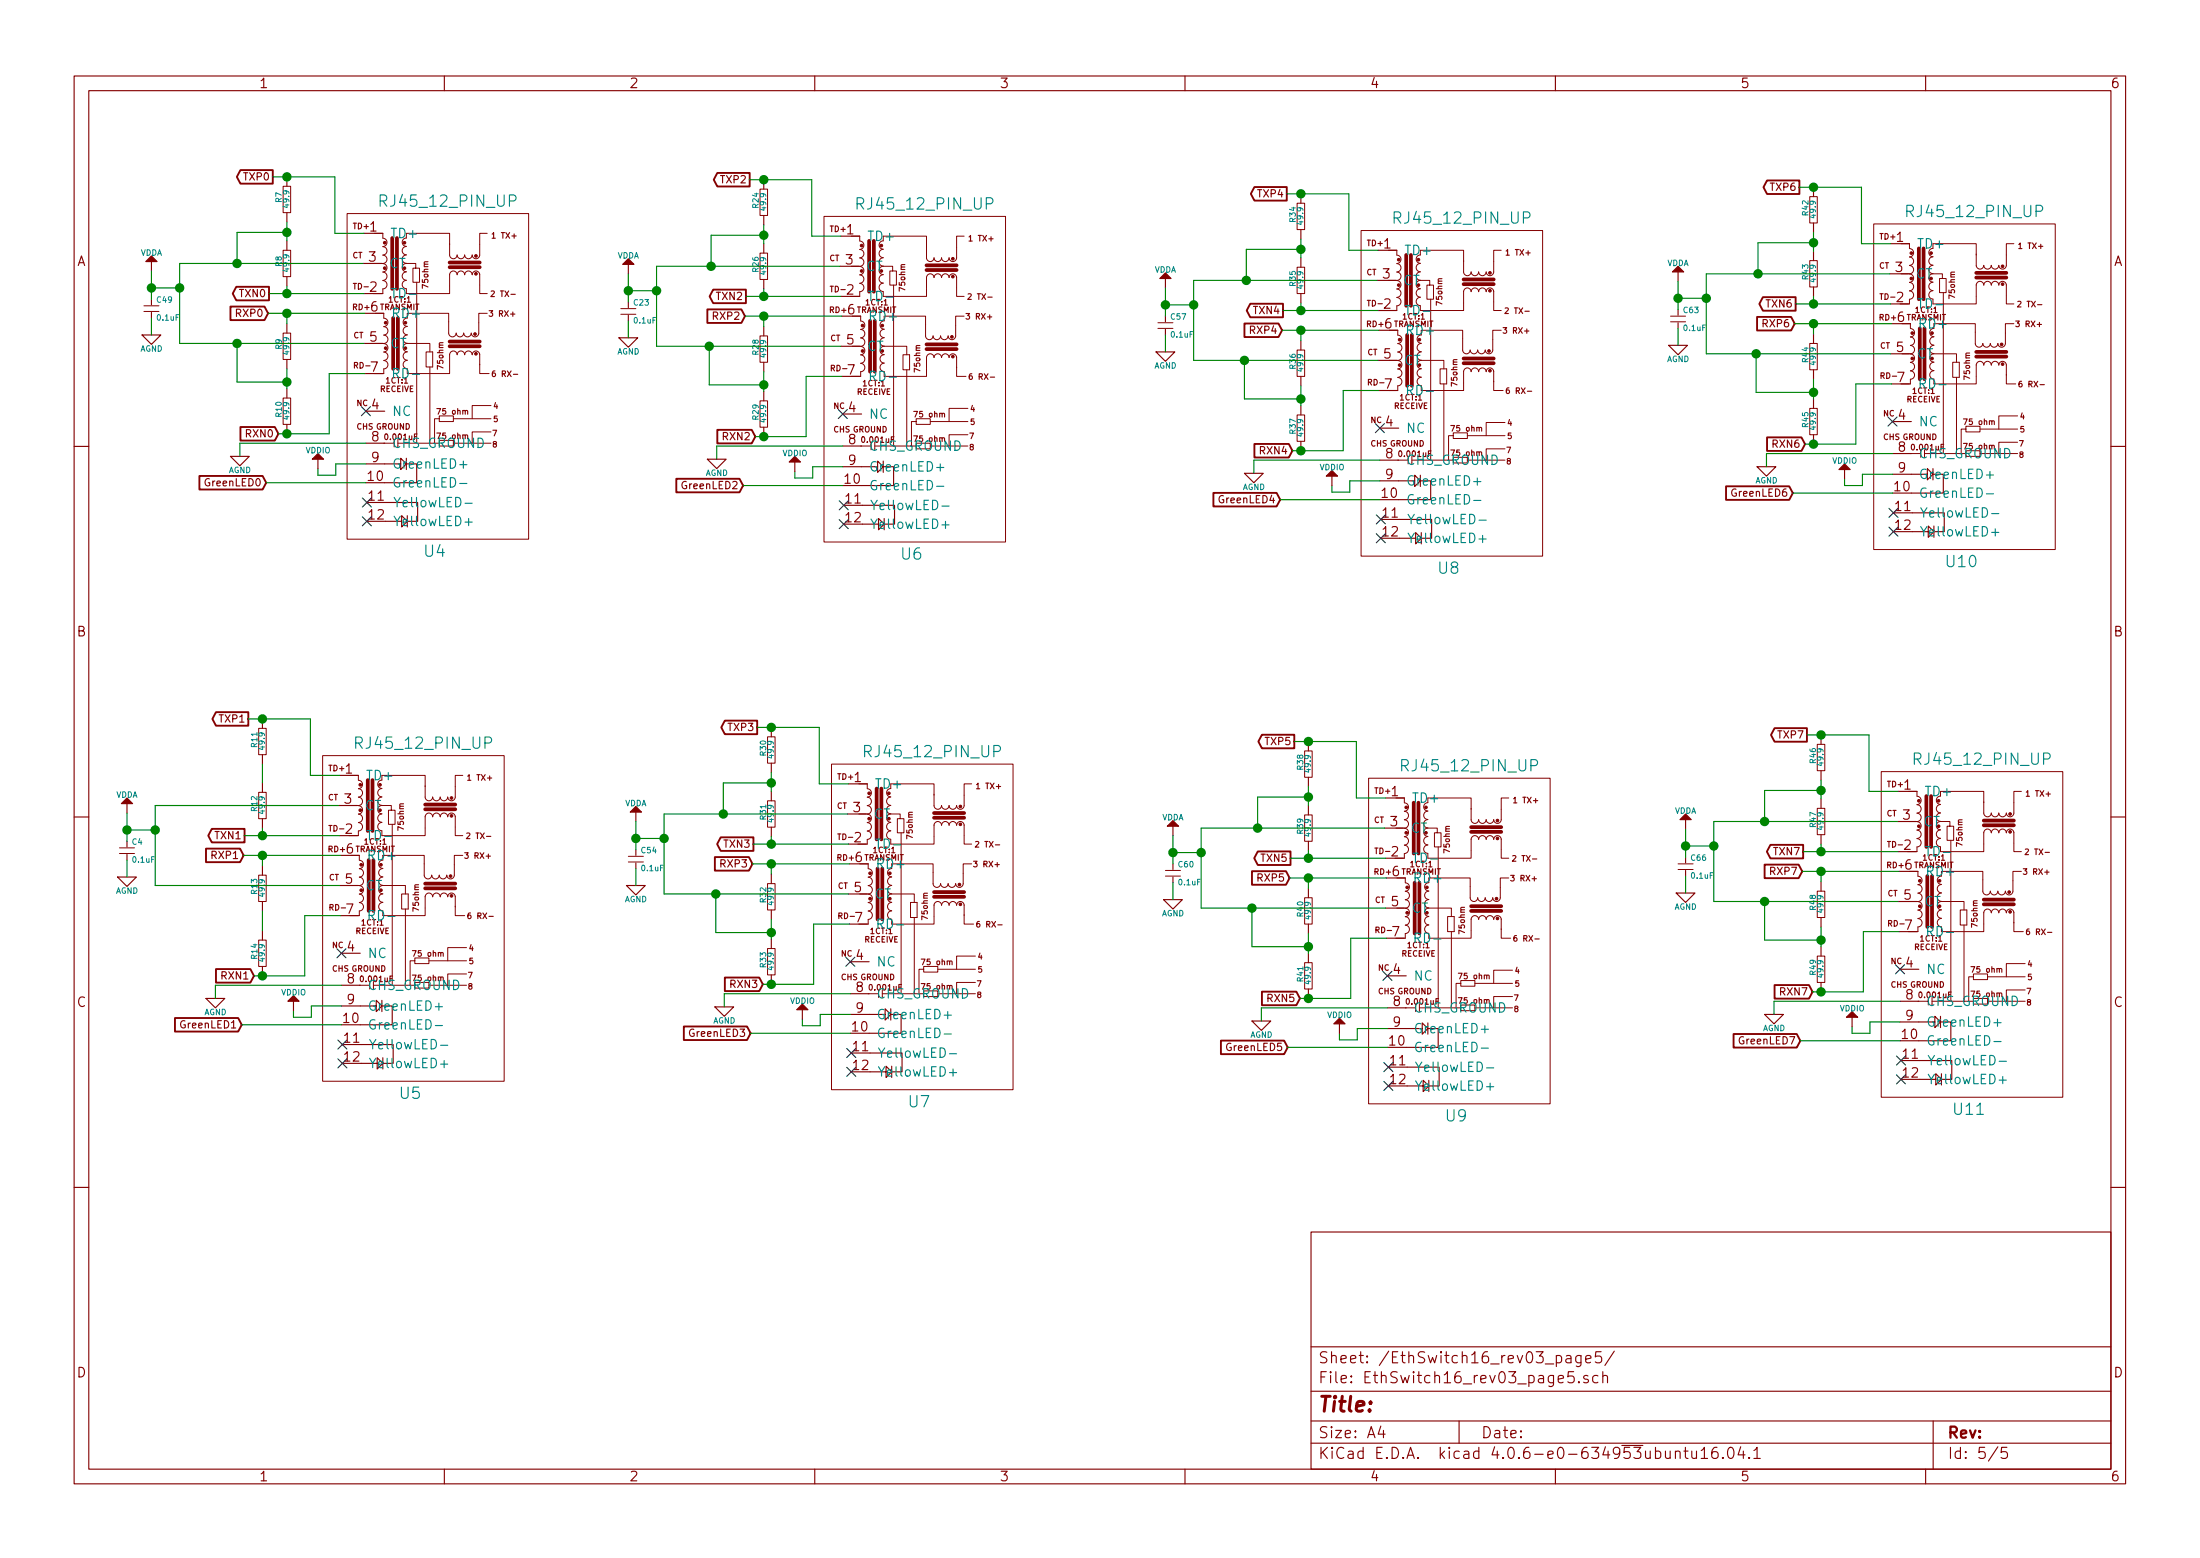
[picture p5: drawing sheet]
EESchema Schematic File Version 2
LIBS:ted_resistors
LIBS:ted_capacitors
LIBS:ted_connectors
LIBS:ted_crystals
LIBS:TED_holes
LIBS:ted_ic
LIBS:ted_inductors
LIBS:TED_jumper_3x2
LIBS:TED_led
LIBS:ted_switches
LIBS:ted_diodes
LIBS:ted_power
LIBS:ted_transistor
LIBS:ted_test_pad
LIBS:ted_regulators
EELAYER 25 0
EELAYER END
$Descr A4 11693 8268
encoding utf-8
Sheet 5 5
Title ""
Date ""
Rev ""
Comp ""
Comment1 ""
Comment2 ""
Comment3 ""
Comment4 ""
$EndDescr
Text GLabel 1415 2555 0    39   Input ~ 0
GreenLED0
NoConn ~ 1945 2175
Text GLabel 1450 930  0    39   Output ~ 0
TXP0
Text GLabel 1430 1550 0    39   Output ~ 0
TXN0
Text GLabel 1425 1655 0    39   Input ~ 0
RXP0
Text GLabel 1480 2295 0    39   Input ~ 0
RXN0
$Comp
L R_small R10
U 1 1
P 1525 2175
F 0 "R10" V 1565 2185 30  0000 C CNN
F 1 "49.9" V 1525 2175 30  0000 C CNN
F 2 "ted_resistors:TED_SM0603_R" H 1525 2175 60  0001 C CNN
F 3 "" H 1525 2175 60  0000 C CNN
	1    1525 2175
	-1   0    0    -1  
$EndComp
$Comp
L R_small R9
U 1 1
P 1525 1830
F 0 "R9" V 1565 1840 30  0000 C CNN
F 1 "49.9" V 1525 1830 30  0000 C CNN
F 2 "ted_resistors:TED_SM0603_R" H 1525 1830 60  0001 C CNN
F 3 "" H 1525 1830 60  0000 C CNN
	1    1525 1830
	-1   0    0    -1  
$EndComp
$Comp
L R_small R7
U 1 1
P 1525 1050
F 0 "R7" V 1565 1060 30  0000 C CNN
F 1 "49.9" V 1525 1050 30  0000 C CNN
F 2 "ted_resistors:TED_SM0603_R" H 1525 1050 60  0001 C CNN
F 3 "" H 1525 1050 60  0000 C CNN
	1    1525 1050
	-1   0    0    -1  
$EndComp
$Comp
L R_small R8
U 1 1
P 1525 1390
F 0 "R8" V 1565 1400 30  0000 C CNN
F 1 "49.9" V 1525 1390 30  0000 C CNN
F 2 "ted_resistors:TED_SM0603_R" H 1525 1390 60  0001 C CNN
F 3 "" H 1525 1390 60  0000 C CNN
	1    1525 1390
	-1   0    0    -1  
$EndComp
$Comp
L C(small) C49
U 1 1
P 805 1630
F 0 "C49" H 830 1680 30  0000 L CNN
F 1 "0.1uF" H 830 1585 30  0000 L CNN
F 2 "ted_capacitors:TED_SM0603_C" H 805 1630 60  0001 C CNN
F 3 "" H 805 1630 60  0000 C CNN
	1    805  1630
	1    0    0    -1  
$EndComp
$Comp
L VDDA #PWR0125
U 1 1
P 805 1430
F 0 "#PWR0125" H 805 1530 30  0001 C CNN
F 1 "VDDA" H 805 1530 30  0000 C CNN
F 2 "" H 805 1430 60  0000 C CNN
F 3 "" H 805 1430 60  0000 C CNN
	1    805  1430
	1    0    0    -1  
$EndComp
$Comp
L AGND #PWR0126
U 1 1
P 805 1770
F 0 "#PWR0126" H 805 1770 30  0001 C CNN
F 1 "AGND" H 805 1700 30  0000 C CNN
F 2 "" H 805 1770 60  0000 C CNN
F 3 "" H 805 1770 60  0000 C CNN
	1    805  1770
	1    0    0    -1  
$EndComp
$Comp
L AGND #PWR0127
U 1 1
P 1275 2415
F 0 "#PWR0127" H 1275 2415 30  0001 C CNN
F 1 "AGND" H 1275 2345 30  0000 C CNN
F 2 "" H 1275 2415 60  0000 C CNN
F 3 "" H 1275 2415 60  0000 C CNN
	1    1275 2415
	1    0    0    -1  
$EndComp
$Comp
L RJ45_12_PIN_UP U4
U 1 1
P 2315 1815
F 0 "U4" H 2310 715 60  0000 C CNN
F 1 "RJ45_12_PIN_UP" H 2380 2575 60  0000 C CNN
F 2 "ted_connectors:TED_RJ45_12pin_Up_Bottom" H 2315 1815 60  0001 C CNN
F 3 "" H 2315 1815 60  0000 C CNN
	1    2315 1815
	1    0    0    -1  
$EndComp
$Comp
L RJ45_12_PIN_UP U6
U 1 1
P 4850 1830
F 0 "U6" H 4845 730 60  0000 C CNN
F 1 "RJ45_12_PIN_UP" H 4915 2590 60  0000 C CNN
F 2 "ted_connectors:TED_RJ45_12pin_Up_Bottom" H 4850 1830 60  0001 C CNN
F 3 "" H 4850 1830 60  0000 C CNN
	1    4850 1830
	1    0    0    -1  
$EndComp
$Comp
L RJ45_12_PIN_UP U8
U 1 1
P 7705 1905
F 0 "U8" H 7700 805 60  0000 C CNN
F 1 "RJ45_12_PIN_UP" H 7770 2665 60  0000 C CNN
F 2 "ted_connectors:TED_RJ45_12pin_Up_Bottom" H 7705 1905 60  0001 C CNN
F 3 "" H 7705 1905 60  0000 C CNN
	1    7705 1905
	1    0    0    -1  
$EndComp
$Comp
L RJ45_12_PIN_UP U10
U 1 1
P 10430 1870
F 0 "U10" H 10425 770 60  0000 C CNN
F 1 "RJ45_12_PIN_UP" H 10495 2630 60  0000 C CNN
F 2 "ted_connectors:TED_RJ45_12pin_Up_Bottom" H 10430 1870 60  0001 C CNN
F 3 "" H 10430 1870 60  0000 C CNN
	1    10430 1870
	1    0    0    -1  
$EndComp
$Comp
L RJ45_12_PIN_UP U7
U 1 1
P 4890 4740
F 0 "U7" H 4885 3640 60  0000 C CNN
F 1 "RJ45_12_PIN_UP" H 4955 5500 60  0000 C CNN
F 2 "ted_connectors:TED_RJ45_12pin_Up_Bottom" H 4890 4740 60  0001 C CNN
F 3 "" H 4890 4740 60  0000 C CNN
	1    4890 4740
	1    0    0    -1  
$EndComp
$Comp
L RJ45_12_PIN_UP U9
U 1 1
P 7745 4815
F 0 "U9" H 7740 3715 60  0000 C CNN
F 1 "RJ45_12_PIN_UP" H 7810 5575 60  0000 C CNN
F 2 "ted_connectors:TED_RJ45_12pin_Up_Bottom" H 7745 4815 60  0001 C CNN
F 3 "" H 7745 4815 60  0000 C CNN
	1    7745 4815
	1    0    0    -1  
$EndComp
$Comp
L RJ45_12_PIN_UP U11
U 1 1
P 10470 4780
F 0 "U11" H 10465 3680 60  0000 C CNN
F 1 "RJ45_12_PIN_UP" H 10535 5540 60  0000 C CNN
F 2 "ted_connectors:TED_RJ45_12pin_Up_Bottom" H 10470 4780 60  0001 C CNN
F 3 "" H 10470 4780 60  0000 C CNN
	1    10470 4780
	1    0    0    -1  
$EndComp
$Comp
L RJ45_12_PIN_UP U5
U 1 1
P 2185 4695
F 0 "U5" H 2180 3595 60  0000 C CNN
F 1 "RJ45_12_PIN_UP" H 2250 5455 60  0000 C CNN
F 2 "ted_connectors:TED_RJ45_12pin_Up_Bottom" H 2185 4695 60  0001 C CNN
F 3 "" H 2185 4695 60  0000 C CNN
	1    2185 4695
	1    0    0    -1  
$EndComp
Text GLabel 1285 5435 0    39   Input ~ 0
GreenLED1
Text GLabel 1320 3810 0    39   Output ~ 0
TXP1
Text GLabel 1300 4430 0    39   Output ~ 0
TXN1
Text GLabel 1295 4535 0    39   Input ~ 0
RXP1
Text GLabel 1350 5175 0    39   Input ~ 0
RXN1
$Comp
L R_small R14
U 1 1
P 1395 5055
F 0 "R14" V 1435 5065 30  0000 C CNN
F 1 "49.9" V 1395 5055 30  0000 C CNN
F 2 "ted_resistors:TED_SM0603_R" H 1395 5055 60  0001 C CNN
F 3 "" H 1395 5055 60  0000 C CNN
	1    1395 5055
	-1   0    0    -1  
$EndComp
$Comp
L R_small R13
U 1 1
P 1395 4710
F 0 "R13" V 1435 4720 30  0000 C CNN
F 1 "49.9" V 1395 4710 30  0000 C CNN
F 2 "ted_resistors:TED_SM0603_R" H 1395 4710 60  0001 C CNN
F 3 "" H 1395 4710 60  0000 C CNN
	1    1395 4710
	-1   0    0    -1  
$EndComp
$Comp
L R_small R11
U 1 1
P 1395 3930
F 0 "R11" V 1435 3940 30  0000 C CNN
F 1 "49.9" V 1395 3930 30  0000 C CNN
F 2 "ted_resistors:TED_SM0603_R" H 1395 3930 60  0001 C CNN
F 3 "" H 1395 3930 60  0000 C CNN
	1    1395 3930
	-1   0    0    -1  
$EndComp
$Comp
L R_small R12
U 1 1
P 1395 4270
F 0 "R12" V 1435 4280 30  0000 C CNN
F 1 "49.9" V 1395 4270 30  0000 C CNN
F 2 "ted_resistors:TED_SM0603_R" H 1395 4270 60  0001 C CNN
F 3 "" H 1395 4270 60  0000 C CNN
	1    1395 4270
	-1   0    0    -1  
$EndComp
$Comp
L C(small) C4
U 1 1
P 675 4510
F 0 "C4" H 700 4560 30  0000 L CNN
F 1 "0.1uF" H 700 4465 30  0000 L CNN
F 2 "ted_capacitors:TED_SM0603_C" H 675 4510 60  0001 C CNN
F 3 "" H 675 4510 60  0000 C CNN
	1    675  4510
	1    0    0    -1  
$EndComp
$Comp
L VDDA #PWR0128
U 1 1
P 675 4310
F 0 "#PWR0128" H 675 4410 30  0001 C CNN
F 1 "VDDA" H 675 4410 30  0000 C CNN
F 2 "" H 675 4310 60  0000 C CNN
F 3 "" H 675 4310 60  0000 C CNN
	1    675  4310
	1    0    0    -1  
$EndComp
$Comp
L AGND #PWR0129
U 1 1
P 675 4650
F 0 "#PWR0129" H 675 4650 30  0001 C CNN
F 1 "AGND" H 675 4580 30  0000 C CNN
F 2 "" H 675 4650 60  0000 C CNN
F 3 "" H 675 4650 60  0000 C CNN
	1    675  4650
	1    0    0    -1  
$EndComp
$Comp
L AGND #PWR0130
U 1 1
P 1145 5295
F 0 "#PWR0130" H 1145 5295 30  0001 C CNN
F 1 "AGND" H 1145 5225 30  0000 C CNN
F 2 "" H 1145 5295 60  0000 C CNN
F 3 "" H 1145 5295 60  0000 C CNN
	1    1145 5295
	1    0    0    -1  
$EndComp
Text GLabel 3950 2570 0    39   Input ~ 0
GreenLED2
Text GLabel 3985 945  0    39   Output ~ 0
TXP2
Text GLabel 3965 1565 0    39   Output ~ 0
TXN2
Text GLabel 3960 1670 0    39   Input ~ 0
RXP2
Text GLabel 4015 2310 0    39   Input ~ 0
RXN2
$Comp
L R_small R29
U 1 1
P 4060 2190
F 0 "R29" V 4100 2200 30  0000 C CNN
F 1 "49.9" V 4060 2190 30  0000 C CNN
F 2 "ted_resistors:TED_SM0603_R" H 4060 2190 60  0001 C CNN
F 3 "" H 4060 2190 60  0000 C CNN
	1    4060 2190
	-1   0    0    -1  
$EndComp
$Comp
L R_small R28
U 1 1
P 4060 1845
F 0 "R28" V 4100 1855 30  0000 C CNN
F 1 "49.9" V 4060 1845 30  0000 C CNN
F 2 "ted_resistors:TED_SM0603_R" H 4060 1845 60  0001 C CNN
F 3 "" H 4060 1845 60  0000 C CNN
	1    4060 1845
	-1   0    0    -1  
$EndComp
$Comp
L R_small R24
U 1 1
P 4060 1065
F 0 "R24" V 4100 1075 30  0000 C CNN
F 1 "49.9" V 4060 1065 30  0000 C CNN
F 2 "ted_resistors:TED_SM0603_R" H 4060 1065 60  0001 C CNN
F 3 "" H 4060 1065 60  0000 C CNN
	1    4060 1065
	-1   0    0    -1  
$EndComp
$Comp
L R_small R26
U 1 1
P 4060 1405
F 0 "R26" V 4100 1415 30  0000 C CNN
F 1 "49.9" V 4060 1405 30  0000 C CNN
F 2 "ted_resistors:TED_SM0603_R" H 4060 1405 60  0001 C CNN
F 3 "" H 4060 1405 60  0000 C CNN
	1    4060 1405
	-1   0    0    -1  
$EndComp
$Comp
L C(small) C23
U 1 1
P 3340 1645
F 0 "C23" H 3365 1695 30  0000 L CNN
F 1 "0.1uF" H 3365 1600 30  0000 L CNN
F 2 "ted_capacitors:TED_SM0603_C" H 3340 1645 60  0001 C CNN
F 3 "" H 3340 1645 60  0000 C CNN
	1    3340 1645
	1    0    0    -1  
$EndComp
$Comp
L VDDA #PWR0131
U 1 1
P 3340 1445
F 0 "#PWR0131" H 3340 1545 30  0001 C CNN
F 1 "VDDA" H 3340 1545 30  0000 C CNN
F 2 "" H 3340 1445 60  0000 C CNN
F 3 "" H 3340 1445 60  0000 C CNN
	1    3340 1445
	1    0    0    -1  
$EndComp
$Comp
L AGND #PWR0132
U 1 1
P 3340 1785
F 0 "#PWR0132" H 3340 1785 30  0001 C CNN
F 1 "AGND" H 3340 1715 30  0000 C CNN
F 2 "" H 3340 1785 60  0000 C CNN
F 3 "" H 3340 1785 60  0000 C CNN
	1    3340 1785
	1    0    0    -1  
$EndComp
$Comp
L AGND #PWR0133
U 1 1
P 3810 2430
F 0 "#PWR0133" H 3810 2430 30  0001 C CNN
F 1 "AGND" H 3810 2360 30  0000 C CNN
F 2 "" H 3810 2430 60  0000 C CNN
F 3 "" H 3810 2430 60  0000 C CNN
	1    3810 2430
	1    0    0    -1  
$EndComp
Text GLabel 3990 5480 0    39   Input ~ 0
GreenLED3
Text GLabel 4025 3855 0    39   Output ~ 0
TXP3
Text GLabel 4005 4475 0    39   Output ~ 0
TXN3
Text GLabel 4000 4580 0    39   Input ~ 0
RXP3
Text GLabel 4055 5220 0    39   Input ~ 0
RXN3
$Comp
L R_small R33
U 1 1
P 4100 5100
F 0 "R33" V 4140 5110 30  0000 C CNN
F 1 "49.9" V 4100 5100 30  0000 C CNN
F 2 "ted_resistors:TED_SM0603_R" H 4100 5100 60  0001 C CNN
F 3 "" H 4100 5100 60  0000 C CNN
	1    4100 5100
	-1   0    0    -1  
$EndComp
$Comp
L R_small R32
U 1 1
P 4100 4755
F 0 "R32" V 4140 4765 30  0000 C CNN
F 1 "49.9" V 4100 4755 30  0000 C CNN
F 2 "ted_resistors:TED_SM0603_R" H 4100 4755 60  0001 C CNN
F 3 "" H 4100 4755 60  0000 C CNN
	1    4100 4755
	-1   0    0    -1  
$EndComp
$Comp
L R_small R30
U 1 1
P 4100 3975
F 0 "R30" V 4140 3985 30  0000 C CNN
F 1 "49.9" V 4100 3975 30  0000 C CNN
F 2 "ted_resistors:TED_SM0603_R" H 4100 3975 60  0001 C CNN
F 3 "" H 4100 3975 60  0000 C CNN
	1    4100 3975
	-1   0    0    -1  
$EndComp
$Comp
L R_small R31
U 1 1
P 4100 4315
F 0 "R31" V 4140 4325 30  0000 C CNN
F 1 "49.9" V 4100 4315 30  0000 C CNN
F 2 "ted_resistors:TED_SM0603_R" H 4100 4315 60  0001 C CNN
F 3 "" H 4100 4315 60  0000 C CNN
	1    4100 4315
	-1   0    0    -1  
$EndComp
$Comp
L C(small) C54
U 1 1
P 3380 4555
F 0 "C54" H 3405 4605 30  0000 L CNN
F 1 "0.1uF" H 3405 4510 30  0000 L CNN
F 2 "ted_capacitors:TED_SM0603_C" H 3380 4555 60  0001 C CNN
F 3 "" H 3380 4555 60  0000 C CNN
	1    3380 4555
	1    0    0    -1  
$EndComp
$Comp
L VDDA #PWR0134
U 1 1
P 3380 4355
F 0 "#PWR0134" H 3380 4455 30  0001 C CNN
F 1 "VDDA" H 3380 4455 30  0000 C CNN
F 2 "" H 3380 4355 60  0000 C CNN
F 3 "" H 3380 4355 60  0000 C CNN
	1    3380 4355
	1    0    0    -1  
$EndComp
$Comp
L AGND #PWR0135
U 1 1
P 3380 4695
F 0 "#PWR0135" H 3380 4695 30  0001 C CNN
F 1 "AGND" H 3380 4625 30  0000 C CNN
F 2 "" H 3380 4695 60  0000 C CNN
F 3 "" H 3380 4695 60  0000 C CNN
	1    3380 4695
	1    0    0    -1  
$EndComp
$Comp
L AGND #PWR0136
U 1 1
P 3850 5340
F 0 "#PWR0136" H 3850 5340 30  0001 C CNN
F 1 "AGND" H 3850 5270 30  0000 C CNN
F 2 "" H 3850 5340 60  0000 C CNN
F 3 "" H 3850 5340 60  0000 C CNN
	1    3850 5340
	1    0    0    -1  
$EndComp
Text GLabel 6805 2645 0    39   Input ~ 0
GreenLED4
Text GLabel 6840 1020 0    39   Output ~ 0
TXP4
Text GLabel 6820 1640 0    39   Output ~ 0
TXN4
Text GLabel 6815 1745 0    39   Input ~ 0
RXP4
Text GLabel 6870 2385 0    39   Input ~ 0
RXN4
$Comp
L R_small R37
U 1 1
P 6915 2265
F 0 "R37" V 6955 2275 30  0000 C CNN
F 1 "49.9" V 6915 2265 30  0000 C CNN
F 2 "ted_resistors:TED_SM0603_R" H 6915 2265 60  0001 C CNN
F 3 "" H 6915 2265 60  0000 C CNN
	1    6915 2265
	-1   0    0    -1  
$EndComp
$Comp
L R_small R36
U 1 1
P 6915 1920
F 0 "R36" V 6955 1930 30  0000 C CNN
F 1 "49.9" V 6915 1920 30  0000 C CNN
F 2 "ted_resistors:TED_SM0603_R" H 6915 1920 60  0001 C CNN
F 3 "" H 6915 1920 60  0000 C CNN
	1    6915 1920
	-1   0    0    -1  
$EndComp
$Comp
L R_small R34
U 1 1
P 6915 1140
F 0 "R34" V 6955 1150 30  0000 C CNN
F 1 "49.9" V 6915 1140 30  0000 C CNN
F 2 "ted_resistors:TED_SM0603_R" H 6915 1140 60  0001 C CNN
F 3 "" H 6915 1140 60  0000 C CNN
	1    6915 1140
	-1   0    0    -1  
$EndComp
$Comp
L R_small R35
U 1 1
P 6915 1480
F 0 "R35" V 6955 1490 30  0000 C CNN
F 1 "49.9" V 6915 1480 30  0000 C CNN
F 2 "ted_resistors:TED_SM0603_R" H 6915 1480 60  0001 C CNN
F 3 "" H 6915 1480 60  0000 C CNN
	1    6915 1480
	-1   0    0    -1  
$EndComp
$Comp
L C(small) C57
U 1 1
P 6195 1720
F 0 "C57" H 6220 1770 30  0000 L CNN
F 1 "0.1uF" H 6220 1675 30  0000 L CNN
F 2 "ted_capacitors:TED_SM0603_C" H 6195 1720 60  0001 C CNN
F 3 "" H 6195 1720 60  0000 C CNN
	1    6195 1720
	1    0    0    -1  
$EndComp
$Comp
L VDDA #PWR0137
U 1 1
P 6195 1520
F 0 "#PWR0137" H 6195 1620 30  0001 C CNN
F 1 "VDDA" H 6195 1620 30  0000 C CNN
F 2 "" H 6195 1520 60  0000 C CNN
F 3 "" H 6195 1520 60  0000 C CNN
	1    6195 1520
	1    0    0    -1  
$EndComp
$Comp
L AGND #PWR0138
U 1 1
P 6195 1860
F 0 "#PWR0138" H 6195 1860 30  0001 C CNN
F 1 "AGND" H 6195 1790 30  0000 C CNN
F 2 "" H 6195 1860 60  0000 C CNN
F 3 "" H 6195 1860 60  0000 C CNN
	1    6195 1860
	1    0    0    -1  
$EndComp
$Comp
L AGND #PWR0139
U 1 1
P 6665 2505
F 0 "#PWR0139" H 6665 2505 30  0001 C CNN
F 1 "AGND" H 6665 2435 30  0000 C CNN
F 2 "" H 6665 2505 60  0000 C CNN
F 3 "" H 6665 2505 60  0000 C CNN
	1    6665 2505
	1    0    0    -1  
$EndComp
Text GLabel 6845 5555 0    39   Input ~ 0
GreenLED5
Text GLabel 6880 3930 0    39   Output ~ 0
TXP5
Text GLabel 6860 4550 0    39   Output ~ 0
TXN5
Text GLabel 6855 4655 0    39   Input ~ 0
RXP5
Text GLabel 6910 5295 0    39   Input ~ 0
RXN5
$Comp
L R_small R41
U 1 1
P 6955 5175
F 0 "R41" V 6995 5185 30  0000 C CNN
F 1 "49.9" V 6955 5175 30  0000 C CNN
F 2 "ted_resistors:TED_SM0603_R" H 6955 5175 60  0001 C CNN
F 3 "" H 6955 5175 60  0000 C CNN
	1    6955 5175
	-1   0    0    -1  
$EndComp
$Comp
L R_small R40
U 1 1
P 6955 4830
F 0 "R40" V 6995 4840 30  0000 C CNN
F 1 "49.9" V 6955 4830 30  0000 C CNN
F 2 "ted_resistors:TED_SM0603_R" H 6955 4830 60  0001 C CNN
F 3 "" H 6955 4830 60  0000 C CNN
	1    6955 4830
	-1   0    0    -1  
$EndComp
$Comp
L R_small R38
U 1 1
P 6955 4050
F 0 "R38" V 6995 4060 30  0000 C CNN
F 1 "49.9" V 6955 4050 30  0000 C CNN
F 2 "ted_resistors:TED_SM0603_R" H 6955 4050 60  0001 C CNN
F 3 "" H 6955 4050 60  0000 C CNN
	1    6955 4050
	-1   0    0    -1  
$EndComp
$Comp
L R_small R39
U 1 1
P 6955 4390
F 0 "R39" V 6995 4400 30  0000 C CNN
F 1 "49.9" V 6955 4390 30  0000 C CNN
F 2 "ted_resistors:TED_SM0603_R" H 6955 4390 60  0001 C CNN
F 3 "" H 6955 4390 60  0000 C CNN
	1    6955 4390
	-1   0    0    -1  
$EndComp
$Comp
L C(small) C60
U 1 1
P 6235 4630
F 0 "C60" H 6260 4680 30  0000 L CNN
F 1 "0.1uF" H 6260 4585 30  0000 L CNN
F 2 "ted_capacitors:TED_SM0603_C" H 6235 4630 60  0001 C CNN
F 3 "" H 6235 4630 60  0000 C CNN
	1    6235 4630
	1    0    0    -1  
$EndComp
$Comp
L VDDA #PWR0140
U 1 1
P 6235 4430
F 0 "#PWR0140" H 6235 4530 30  0001 C CNN
F 1 "VDDA" H 6235 4530 30  0000 C CNN
F 2 "" H 6235 4430 60  0000 C CNN
F 3 "" H 6235 4430 60  0000 C CNN
	1    6235 4430
	1    0    0    -1  
$EndComp
$Comp
L AGND #PWR0141
U 1 1
P 6235 4770
F 0 "#PWR0141" H 6235 4770 30  0001 C CNN
F 1 "AGND" H 6235 4700 30  0000 C CNN
F 2 "" H 6235 4770 60  0000 C CNN
F 3 "" H 6235 4770 60  0000 C CNN
	1    6235 4770
	1    0    0    -1  
$EndComp
$Comp
L AGND #PWR0142
U 1 1
P 6705 5415
F 0 "#PWR0142" H 6705 5415 30  0001 C CNN
F 1 "AGND" H 6705 5345 30  0000 C CNN
F 2 "" H 6705 5415 60  0000 C CNN
F 3 "" H 6705 5415 60  0000 C CNN
	1    6705 5415
	1    0    0    -1  
$EndComp
Text GLabel 9530 2610 0    39   Input ~ 0
GreenLED6
Text GLabel 9565 985  0    39   Output ~ 0
TXP6
Text GLabel 9545 1605 0    39   Output ~ 0
TXN6
Text GLabel 9540 1710 0    39   Input ~ 0
RXP6
Text GLabel 9595 2350 0    39   Input ~ 0
RXN6
$Comp
L R_small R45
U 1 1
P 9640 2230
F 0 "R45" V 9680 2240 30  0000 C CNN
F 1 "49.9" V 9640 2230 30  0000 C CNN
F 2 "ted_resistors:TED_SM0603_R" H 9640 2230 60  0001 C CNN
F 3 "" H 9640 2230 60  0000 C CNN
	1    9640 2230
	-1   0    0    -1  
$EndComp
$Comp
L R_small R44
U 1 1
P 9640 1885
F 0 "R44" V 9680 1895 30  0000 C CNN
F 1 "49.9" V 9640 1885 30  0000 C CNN
F 2 "ted_resistors:TED_SM0603_R" H 9640 1885 60  0001 C CNN
F 3 "" H 9640 1885 60  0000 C CNN
	1    9640 1885
	-1   0    0    -1  
$EndComp
$Comp
L R_small R42
U 1 1
P 9640 1105
F 0 "R42" V 9680 1115 30  0000 C CNN
F 1 "49.9" V 9640 1105 30  0000 C CNN
F 2 "ted_resistors:TED_SM0603_R" H 9640 1105 60  0001 C CNN
F 3 "" H 9640 1105 60  0000 C CNN
	1    9640 1105
	-1   0    0    -1  
$EndComp
$Comp
L R_small R43
U 1 1
P 9640 1445
F 0 "R43" V 9680 1455 30  0000 C CNN
F 1 "49.9" V 9640 1445 30  0000 C CNN
F 2 "ted_resistors:TED_SM0603_R" H 9640 1445 60  0001 C CNN
F 3 "" H 9640 1445 60  0000 C CNN
	1    9640 1445
	-1   0    0    -1  
$EndComp
$Comp
L C(small) C63
U 1 1
P 8920 1685
F 0 "C63" H 8945 1735 30  0000 L CNN
F 1 "0.1uF" H 8945 1640 30  0000 L CNN
F 2 "ted_capacitors:TED_SM0603_C" H 8920 1685 60  0001 C CNN
F 3 "" H 8920 1685 60  0000 C CNN
	1    8920 1685
	1    0    0    -1  
$EndComp
$Comp
L VDDA #PWR0143
U 1 1
P 8920 1485
F 0 "#PWR0143" H 8920 1585 30  0001 C CNN
F 1 "VDDA" H 8920 1585 30  0000 C CNN
F 2 "" H 8920 1485 60  0000 C CNN
F 3 "" H 8920 1485 60  0000 C CNN
	1    8920 1485
	1    0    0    -1  
$EndComp
$Comp
L AGND #PWR0144
U 1 1
P 8920 1825
F 0 "#PWR0144" H 8920 1825 30  0001 C CNN
F 1 "AGND" H 8920 1755 30  0000 C CNN
F 2 "" H 8920 1825 60  0000 C CNN
F 3 "" H 8920 1825 60  0000 C CNN
	1    8920 1825
	1    0    0    -1  
$EndComp
$Comp
L AGND #PWR0145
U 1 1
P 9390 2470
F 0 "#PWR0145" H 9390 2470 30  0001 C CNN
F 1 "AGND" H 9390 2400 30  0000 C CNN
F 2 "" H 9390 2470 60  0000 C CNN
F 3 "" H 9390 2470 60  0000 C CNN
	1    9390 2470
	1    0    0    -1  
$EndComp
Text GLabel 9570 5520 0    39   Input ~ 0
GreenLED7
Text GLabel 9605 3895 0    39   Output ~ 0
TXP7
Text GLabel 9585 4515 0    39   Output ~ 0
TXN7
Text GLabel 9580 4620 0    39   Input ~ 0
RXP7
Text GLabel 9635 5260 0    39   Input ~ 0
RXN7
$Comp
L R_small R49
U 1 1
P 9680 5140
F 0 "R49" V 9720 5150 30  0000 C CNN
F 1 "49.9" V 9680 5140 30  0000 C CNN
F 2 "ted_resistors:TED_SM0603_R" H 9680 5140 60  0001 C CNN
F 3 "" H 9680 5140 60  0000 C CNN
	1    9680 5140
	-1   0    0    -1  
$EndComp
$Comp
L R_small R48
U 1 1
P 9680 4795
F 0 "R48" V 9720 4805 30  0000 C CNN
F 1 "49.9" V 9680 4795 30  0000 C CNN
F 2 "ted_resistors:TED_SM0603_R" H 9680 4795 60  0001 C CNN
F 3 "" H 9680 4795 60  0000 C CNN
	1    9680 4795
	-1   0    0    -1  
$EndComp
$Comp
L R_small R46
U 1 1
P 9680 4015
F 0 "R46" V 9720 4025 30  0000 C CNN
F 1 "49.9" V 9680 4015 30  0000 C CNN
F 2 "ted_resistors:TED_SM0603_R" H 9680 4015 60  0001 C CNN
F 3 "" H 9680 4015 60  0000 C CNN
	1    9680 4015
	-1   0    0    -1  
$EndComp
$Comp
L R_small R47
U 1 1
P 9680 4355
F 0 "R47" V 9720 4365 30  0000 C CNN
F 1 "49.9" V 9680 4355 30  0000 C CNN
F 2 "ted_resistors:TED_SM0603_R" H 9680 4355 60  0001 C CNN
F 3 "" H 9680 4355 60  0000 C CNN
	1    9680 4355
	-1   0    0    -1  
$EndComp
$Comp
L C(small) C66
U 1 1
P 8960 4595
F 0 "C66" H 8985 4645 30  0000 L CNN
F 1 "0.1uF" H 8985 4550 30  0000 L CNN
F 2 "ted_capacitors:TED_SM0603_C" H 8960 4595 60  0001 C CNN
F 3 "" H 8960 4595 60  0000 C CNN
	1    8960 4595
	1    0    0    -1  
$EndComp
$Comp
L VDDA #PWR0146
U 1 1
P 8960 4395
F 0 "#PWR0146" H 8960 4495 30  0001 C CNN
F 1 "VDDA" H 8960 4495 30  0000 C CNN
F 2 "" H 8960 4395 60  0000 C CNN
F 3 "" H 8960 4395 60  0000 C CNN
	1    8960 4395
	1    0    0    -1  
$EndComp
$Comp
L AGND #PWR0147
U 1 1
P 8960 4735
F 0 "#PWR0147" H 8960 4735 30  0001 C CNN
F 1 "AGND" H 8960 4665 30  0000 C CNN
F 2 "" H 8960 4735 60  0000 C CNN
F 3 "" H 8960 4735 60  0000 C CNN
	1    8960 4735
	1    0    0    -1  
$EndComp
$Comp
L AGND #PWR0148
U 1 1
P 9430 5380
F 0 "#PWR0148" H 9430 5380 30  0001 C CNN
F 1 "AGND" H 9430 5310 30  0000 C CNN
F 2 "" H 9430 5380 60  0000 C CNN
F 3 "" H 9430 5380 60  0000 C CNN
	1    9430 5380
	1    0    0    -1  
$EndComp
Wire Wire Line
	1945 2455 1785 2455
Wire Wire Line
	1415 2555 1945 2555
Wire Wire Line
	1275 2345 1275 2415
Wire Wire Line
	1945 2345 1275 2345
Wire Wire Line
	955  1815 1935 1815
Wire Wire Line
	955  1390 1930 1390
Wire Wire Line
	1425 1655 1940 1655
Wire Wire Line
	955  1390 955  1815
Wire Wire Line
	805  1430 805  1580
Wire Wire Line
	805  1680 805  1770
Wire Wire Line
	955  1520 805  1520
Connection ~ 805  1520
Connection ~ 955  1520
Wire Wire Line
	1940 1975 1750 1975
Wire Wire Line
	1750 1975 1750 2295
Wire Wire Line
	1750 2295 1480 2295
Connection ~ 1525 2295
Wire Wire Line
	1525 1950 1525 2055
Wire Wire Line
	1525 1655 1525 1710
Connection ~ 1525 1655
Connection ~ 1525 2020
Wire Wire Line
	1430 1550 1935 1550
Wire Wire Line
	1525 1510 1525 1550
Wire Wire Line
	1525 1170 1525 1270
Connection ~ 1525 1225
Wire Wire Line
	1935 1230 1780 1230
Wire Wire Line
	1780 1230 1780 930 
Wire Wire Line
	1780 930  1450 930 
Connection ~ 1525 930 
Connection ~ 1525 1550
Wire Wire Line
	1785 2455 1785 2515
Wire Wire Line
	1785 2515 1690 2515
Wire Wire Line
	1690 2515 1690 2480
Wire Wire Line
	1815 5335 1655 5335
Wire Wire Line
	1285 5435 1815 5435
Wire Wire Line
	1145 5225 1145 5295
Wire Wire Line
	1815 5225 1145 5225
Wire Wire Line
	825  4695 1805 4695
Wire Wire Line
	825  4270 1800 4270
Wire Wire Line
	1295 4535 1810 4535
Wire Wire Line
	825  4270 825  4695
Wire Wire Line
	675  4310 675  4460
Wire Wire Line
	675  4560 675  4650
Wire Wire Line
	825  4400 675  4400
Connection ~ 675  4400
Connection ~ 825  4400
Wire Wire Line
	1810 4855 1620 4855
Wire Wire Line
	1620 4855 1620 5175
Wire Wire Line
	1620 5175 1350 5175
Connection ~ 1395 5175
Wire Wire Line
	1395 4830 1395 4935
Wire Wire Line
	1395 4535 1395 4590
Connection ~ 1395 4535
Wire Wire Line
	1300 4430 1805 4430
Wire Wire Line
	1395 4390 1395 4430
Wire Wire Line
	1395 4050 1395 4150
Wire Wire Line
	1805 4110 1650 4110
Wire Wire Line
	1650 4110 1650 3810
Wire Wire Line
	1650 3810 1320 3810
Connection ~ 1395 3810
Connection ~ 1395 4430
Wire Wire Line
	1655 5335 1655 5395
Wire Wire Line
	1655 5395 1560 5395
Wire Wire Line
	1560 5395 1560 5360
Wire Wire Line
	4480 2470 4320 2470
Wire Wire Line
	3950 2570 4480 2570
Wire Wire Line
	3810 2360 3810 2430
Wire Wire Line
	4480 2360 3810 2360
Wire Wire Line
	3490 1830 4470 1830
Wire Wire Line
	3490 1405 4465 1405
Wire Wire Line
	3960 1670 4475 1670
Wire Wire Line
	3490 1405 3490 1830
Wire Wire Line
	3340 1445 3340 1595
Wire Wire Line
	3340 1695 3340 1785
Wire Wire Line
	3490 1535 3340 1535
Connection ~ 3340 1535
Connection ~ 3490 1535
Wire Wire Line
	4475 1990 4285 1990
Wire Wire Line
	4285 1990 4285 2310
Wire Wire Line
	4285 2310 4015 2310
Connection ~ 4060 2310
Wire Wire Line
	3770 2035 4060 2035
Wire Wire Line
	4060 1965 4060 2070
Wire Wire Line
	4060 1670 4060 1725
Connection ~ 4060 1670
Connection ~ 4060 2035
Wire Wire Line
	3965 1565 4470 1565
Wire Wire Line
	4060 1525 4060 1565
Wire Wire Line
	4060 1185 4060 1285
Connection ~ 4060 1240
Wire Wire Line
	4470 1245 4315 1245
Wire Wire Line
	4315 1245 4315 945 
Wire Wire Line
	4315 945  3985 945 
Connection ~ 4060 945 
Connection ~ 4060 1565
Wire Wire Line
	4320 2470 4320 2530
Wire Wire Line
	4320 2530 4225 2530
Wire Wire Line
	4225 2530 4225 2495
Wire Wire Line
	4520 5380 4360 5380
Wire Wire Line
	3990 5480 4520 5480
Wire Wire Line
	3850 5270 3850 5340
Wire Wire Line
	4520 5270 3850 5270
Wire Wire Line
	3530 4740 4510 4740
Wire Wire Line
	3530 4315 4505 4315
Wire Wire Line
	4000 4580 4515 4580
Wire Wire Line
	3530 4315 3530 4740
Wire Wire Line
	3380 4355 3380 4505
Wire Wire Line
	3380 4605 3380 4695
Wire Wire Line
	3530 4445 3380 4445
Connection ~ 3380 4445
Connection ~ 3530 4445
Wire Wire Line
	4515 4900 4325 4900
Wire Wire Line
	4325 4900 4325 5220
Wire Wire Line
	4325 5220 4055 5220
Connection ~ 4100 5220
Wire Wire Line
	4100 4875 4100 4980
Wire Wire Line
	4100 4580 4100 4635
Connection ~ 4100 4580
Connection ~ 4100 4945
Wire Wire Line
	4005 4475 4510 4475
Wire Wire Line
	4100 4435 4100 4475
Wire Wire Line
	4100 4095 4100 4195
Connection ~ 4100 4150
Wire Wire Line
	4510 4155 4355 4155
Wire Wire Line
	4355 4155 4355 3855
Wire Wire Line
	4355 3855 4025 3855
Connection ~ 4100 3855
Connection ~ 4100 4475
Wire Wire Line
	4360 5380 4360 5440
Wire Wire Line
	4360 5440 4265 5440
Wire Wire Line
	4265 5440 4265 5405
Wire Wire Line
	7335 2545 7175 2545
Wire Wire Line
	6805 2645 7335 2645
Wire Wire Line
	6665 2435 6665 2505
Wire Wire Line
	7335 2435 6665 2435
Wire Wire Line
	6345 1905 7325 1905
Wire Wire Line
	6345 1480 7320 1480
Wire Wire Line
	6815 1745 7330 1745
Wire Wire Line
	6345 1480 6345 1905
Wire Wire Line
	6195 1520 6195 1670
Wire Wire Line
	6195 1770 6195 1860
Wire Wire Line
	6345 1610 6195 1610
Connection ~ 6195 1610
Connection ~ 6345 1610
Wire Wire Line
	7330 2065 7140 2065
Wire Wire Line
	7140 2065 7140 2385
Wire Wire Line
	7140 2385 6870 2385
Connection ~ 6915 2385
Wire Wire Line
	6915 2040 6915 2145
Wire Wire Line
	6915 1745 6915 1800
Connection ~ 6915 1745
Connection ~ 6915 2110
Wire Wire Line
	6820 1640 7325 1640
Wire Wire Line
	6915 1600 6915 1640
Wire Wire Line
	6915 1260 6915 1360
Connection ~ 6915 1315
Wire Wire Line
	7325 1320 7170 1320
Wire Wire Line
	7170 1320 7170 1020
Wire Wire Line
	7170 1020 6840 1020
Connection ~ 6915 1020
Connection ~ 6915 1640
Wire Wire Line
	7175 2545 7175 2605
Wire Wire Line
	7175 2605 7080 2605
Wire Wire Line
	7080 2605 7080 2570
Wire Wire Line
	7375 5455 7215 5455
Wire Wire Line
	6845 5555 7375 5555
Wire Wire Line
	6705 5345 6705 5415
Wire Wire Line
	7375 5345 6705 5345
Wire Wire Line
	6385 4815 7365 4815
Wire Wire Line
	6385 4390 7360 4390
Wire Wire Line
	6855 4655 7370 4655
Wire Wire Line
	6385 4390 6385 4815
Wire Wire Line
	6235 4430 6235 4580
Wire Wire Line
	6235 4680 6235 4770
Wire Wire Line
	6385 4520 6235 4520
Connection ~ 6235 4520
Connection ~ 6385 4520
Wire Wire Line
	7370 4975 7180 4975
Wire Wire Line
	7180 4975 7180 5295
Wire Wire Line
	7180 5295 6910 5295
Connection ~ 6955 5295
Wire Wire Line
	6955 4950 6955 5055
Wire Wire Line
	6955 4655 6955 4710
Connection ~ 6955 4655
Connection ~ 6955 5020
Wire Wire Line
	6860 4550 7365 4550
Wire Wire Line
	6955 4510 6955 4550
Wire Wire Line
	6955 4170 6955 4270
Connection ~ 6955 4225
Wire Wire Line
	7365 4230 7210 4230
Wire Wire Line
	7210 4230 7210 3930
Wire Wire Line
	7210 3930 6880 3930
Connection ~ 6955 3930
Connection ~ 6955 4550
Wire Wire Line
	7215 5455 7215 5515
Wire Wire Line
	7215 5515 7120 5515
Wire Wire Line
	7120 5515 7120 5480
Wire Wire Line
	10060 2510 9900 2510
Wire Wire Line
	9530 2610 10060 2610
Wire Wire Line
	9390 2400 9390 2470
Wire Wire Line
	10060 2400 9390 2400
Wire Wire Line
	9070 1870 10050 1870
Wire Wire Line
	9070 1445 10045 1445
Wire Wire Line
	9540 1710 10055 1710
Wire Wire Line
	9070 1445 9070 1870
Wire Wire Line
	8920 1485 8920 1635
Wire Wire Line
	8920 1735 8920 1825
Wire Wire Line
	9070 1575 8920 1575
Connection ~ 8920 1575
Connection ~ 9070 1575
Wire Wire Line
	10055 2030 9865 2030
Wire Wire Line
	9865 2030 9865 2350
Wire Wire Line
	9865 2350 9595 2350
Connection ~ 9640 2350
Wire Wire Line
	9640 2005 9640 2110
Wire Wire Line
	9640 1710 9640 1765
Connection ~ 9640 1710
Connection ~ 9640 2075
Wire Wire Line
	9545 1605 10050 1605
Wire Wire Line
	9640 1565 9640 1605
Wire Wire Line
	9640 1225 9640 1325
Connection ~ 9640 1280
Wire Wire Line
	10050 1285 9895 1285
Wire Wire Line
	9895 1285 9895 985 
Wire Wire Line
	9895 985  9565 985 
Connection ~ 9640 985 
Connection ~ 9640 1605
Wire Wire Line
	9900 2510 9900 2570
Wire Wire Line
	9900 2570 9805 2570
Wire Wire Line
	9805 2570 9805 2535
Wire Wire Line
	10100 5420 9940 5420
Wire Wire Line
	9570 5520 10100 5520
Wire Wire Line
	9430 5310 9430 5380
Wire Wire Line
	10100 5310 9430 5310
Wire Wire Line
	9110 4780 10090 4780
Wire Wire Line
	9110 4355 10085 4355
Wire Wire Line
	9580 4620 10095 4620
Wire Wire Line
	9110 4355 9110 4780
Wire Wire Line
	8960 4395 8960 4545
Wire Wire Line
	8960 4645 8960 4735
Wire Wire Line
	9110 4485 8960 4485
Connection ~ 8960 4485
Connection ~ 9110 4485
Wire Wire Line
	10095 4940 9905 4940
Wire Wire Line
	9905 4940 9905 5260
Wire Wire Line
	9905 5260 9635 5260
Connection ~ 9680 5260
Wire Wire Line
	9680 4915 9680 5020
Wire Wire Line
	9680 4620 9680 4675
Connection ~ 9680 4620
Connection ~ 9680 4985
Wire Wire Line
	9585 4515 10090 4515
Wire Wire Line
	9680 4475 9680 4515
Wire Wire Line
	9680 4135 9680 4235
Connection ~ 9680 4190
Wire Wire Line
	10090 4195 9935 4195
Wire Wire Line
	9935 4195 9935 3895
Wire Wire Line
	9935 3895 9605 3895
Connection ~ 9680 3895
Connection ~ 9680 4515
Wire Wire Line
	9940 5420 9940 5480
Wire Wire Line
	9940 5480 9845 5480
Wire Wire Line
	9845 5480 9845 5445
Wire Wire Line
	1525 1225 1260 1225
Wire Wire Line
	1260 1225 1260 1390
Connection ~ 1260 1390
Wire Wire Line
	1525 2020 1260 2020
Wire Wire Line
	1260 2020 1260 1815
Connection ~ 1260 1815
Wire Wire Line
	4060 1240 3780 1240
Wire Wire Line
	3780 1240 3780 1405
Connection ~ 3780 1405
Wire Wire Line
	3770 2035 3770 1830
Connection ~ 3770 1830
Wire Wire Line
	4100 4150 3845 4150
Wire Wire Line
	3845 4150 3845 4315
Connection ~ 3845 4315
Wire Wire Line
	4100 4945 3805 4945
Wire Wire Line
	3805 4945 3805 4740
Connection ~ 3805 4740
Wire Wire Line
	6955 4225 6685 4225
Wire Wire Line
	6685 4225 6685 4390
Connection ~ 6685 4390
Wire Wire Line
	6955 5020 6655 5020
Wire Wire Line
	6655 5020 6655 4815
Connection ~ 6655 4815
Wire Wire Line
	6915 1315 6625 1315
Wire Wire Line
	6625 1315 6625 1480
Connection ~ 6625 1480
Wire Wire Line
	6915 2110 6615 2110
Wire Wire Line
	6615 2110 6615 1905
Connection ~ 6615 1905
Wire Wire Line
	9640 1280 9345 1280
Wire Wire Line
	9345 1280 9345 1445
Connection ~ 9345 1445
Wire Wire Line
	9640 2075 9335 2075
Wire Wire Line
	9335 2075 9335 1870
Connection ~ 9335 1870
Wire Wire Line
	9680 4190 9380 4190
Wire Wire Line
	9380 4190 9380 4355
Connection ~ 9380 4355
Wire Wire Line
	9680 4985 9380 4985
Wire Wire Line
	9380 4985 9380 4780
Connection ~ 9380 4780
$Comp
L VDDIO #PWR0149
U 1 1
P 1690 2480
F 0 "#PWR0149" H 1690 2580 30  0001 C CNN
F 1 "VDDIO" H 1690 2580 30  0000 C CNN
F 2 "" H 1690 2480 60  0000 C CNN
F 3 "" H 1690 2480 60  0000 C CNN
	1    1690 2480
	1    0    0    -1  
$EndComp
$Comp
L VDDIO #PWR0150
U 1 1
P 1560 5360
F 0 "#PWR0150" H 1560 5460 30  0001 C CNN
F 1 "VDDIO" H 1560 5460 30  0000 C CNN
F 2 "" H 1560 5360 60  0000 C CNN
F 3 "" H 1560 5360 60  0000 C CNN
	1    1560 5360
	1    0    0    -1  
$EndComp
$Comp
L VDDIO #PWR0151
U 1 1
P 4265 5405
F 0 "#PWR0151" H 4265 5505 30  0001 C CNN
F 1 "VDDIO" H 4265 5505 30  0000 C CNN
F 2 "" H 4265 5405 60  0000 C CNN
F 3 "" H 4265 5405 60  0000 C CNN
	1    4265 5405
	1    0    0    -1  
$EndComp
$Comp
L VDDIO #PWR0152
U 1 1
P 7120 5480
F 0 "#PWR0152" H 7120 5580 30  0001 C CNN
F 1 "VDDIO" H 7120 5580 30  0000 C CNN
F 2 "" H 7120 5480 60  0000 C CNN
F 3 "" H 7120 5480 60  0000 C CNN
	1    7120 5480
	1    0    0    -1  
$EndComp
$Comp
L VDDIO #PWR0153
U 1 1
P 9845 5445
F 0 "#PWR0153" H 9845 5545 30  0001 C CNN
F 1 "VDDIO" H 9845 5545 30  0000 C CNN
F 2 "" H 9845 5445 60  0000 C CNN
F 3 "" H 9845 5445 60  0000 C CNN
	1    9845 5445
	1    0    0    -1  
$EndComp
$Comp
L VDDIO #PWR0154
U 1 1
P 9805 2535
F 0 "#PWR0154" H 9805 2635 30  0001 C CNN
F 1 "VDDIO" H 9805 2635 30  0000 C CNN
F 2 "" H 9805 2535 60  0000 C CNN
F 3 "" H 9805 2535 60  0000 C CNN
	1    9805 2535
	1    0    0    -1  
$EndComp
$Comp
L VDDIO #PWR0155
U 1 1
P 7080 2570
F 0 "#PWR0155" H 7080 2670 30  0001 C CNN
F 1 "VDDIO" H 7080 2670 30  0000 C CNN
F 2 "" H 7080 2570 60  0000 C CNN
F 3 "" H 7080 2570 60  0000 C CNN
	1    7080 2570
	1    0    0    -1  
$EndComp
$Comp
L VDDIO #PWR0156
U 1 1
P 4225 2495
F 0 "#PWR0156" H 4225 2595 30  0001 C CNN
F 1 "VDDIO" H 4225 2595 30  0000 C CNN
F 2 "" H 4225 2495 60  0000 C CNN
F 3 "" H 4225 2495 60  0000 C CNN
	1    4225 2495
	1    0    0    -1  
$EndComp
NoConn ~ 1950 2660
NoConn ~ 1950 2760
NoConn ~ 1815 5055
NoConn ~ 1820 5540
NoConn ~ 1820 5640
NoConn ~ 4525 5585
NoConn ~ 4525 5685
NoConn ~ 4520 5100
NoConn ~ 4485 2775
NoConn ~ 4485 2675
NoConn ~ 4480 2190
NoConn ~ 7335 2265
NoConn ~ 7340 2750
NoConn ~ 7340 2850
NoConn ~ 7375 5175
NoConn ~ 7380 5660
NoConn ~ 7380 5760
NoConn ~ 10105 5725
NoConn ~ 10105 5625
NoConn ~ 10100 5140
NoConn ~ 10065 2815
NoConn ~ 10065 2715
NoConn ~ 10060 2230
$EndSCHEMATC
